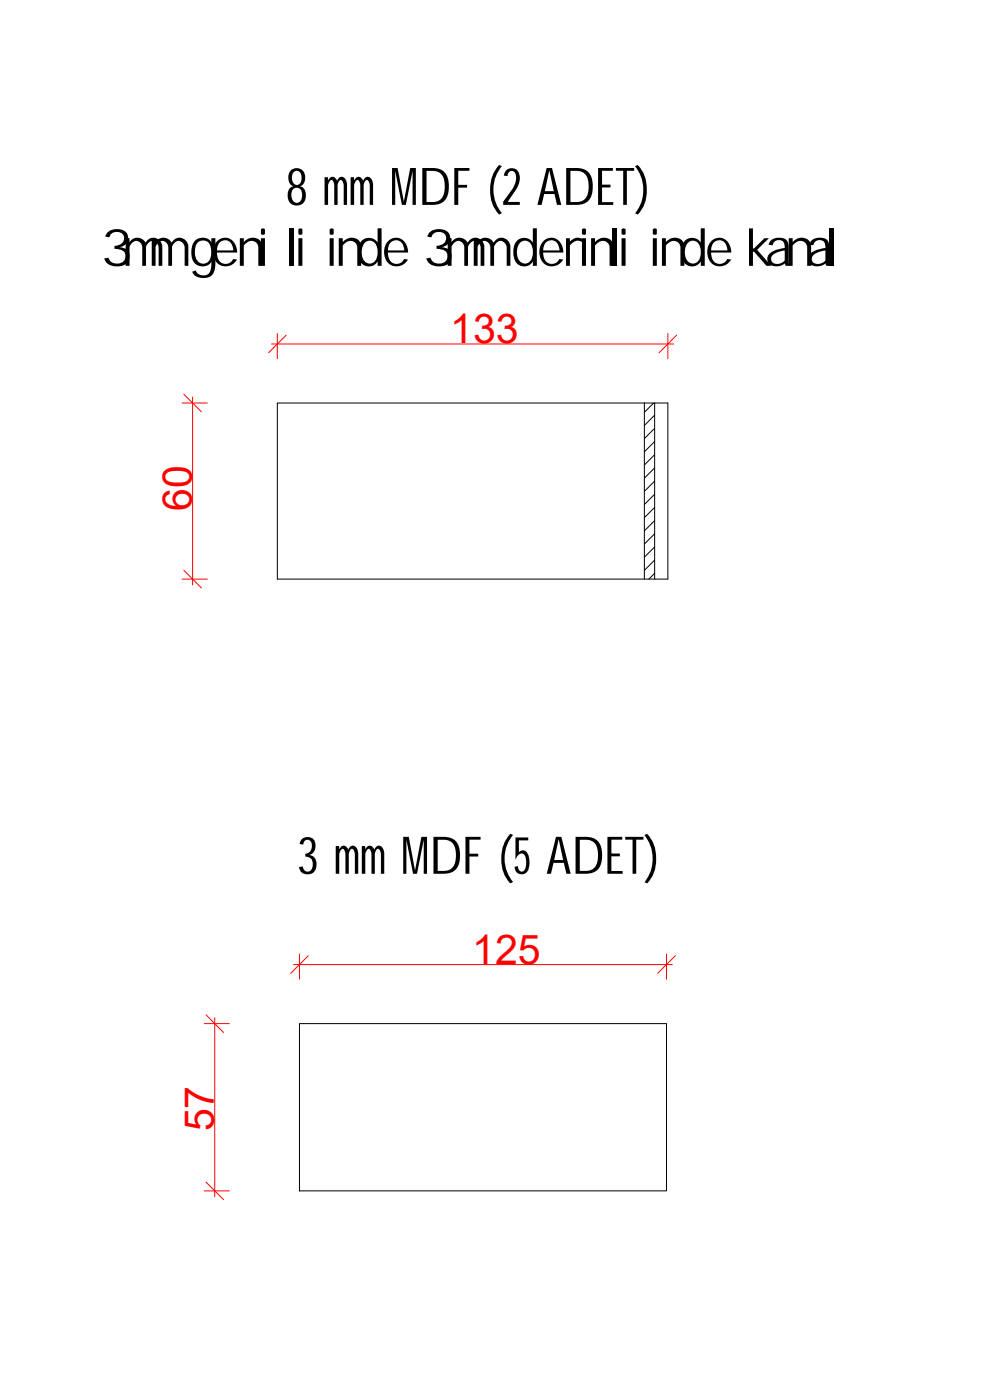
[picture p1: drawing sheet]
<svg xmlns="http://www.w3.org/2000/svg" width="841mm" height="1189mm" viewBox="0 0 841 1189" stroke-linecap="round" stroke-linejoin="round" font-family="sans-serif">
<!-- layer: 0 -->
<g fill="none" stroke="#000" stroke-width=".85">
<path d="M547 342h-312v150h321M547 342h9M547 342v150M555 342l-8 8M556 342h11v150h-11zM556 353l-9 8M556 364l-9 8M556 375l-9 9M556 386l-9 9M556 397l-9 9M556 409l-9 8M556 420l-9 8"/>
<path d="M556 431l-9 9M556 442l-9 9M556 453l-9 9M556 464l-9 9M556 476l-9 8M556 487l-5 5M254 869h312v142h-312z"/>
</g>
<!-- layer: 0.3 -->
<path d="M230 292h342M235 283v22M567 283v22M163 337v160M155 342h21M155 492h21M249 819h322M254 810v22M566 810v22M173 869h22M182 864v152M173 1011h22" fill="none" stroke="#f00" stroke-width=".85"/>
<!-- layer: 0 -->
<path d="M243 285l-15 15M574 285l-15 15M156 335l15 15M156 484l15 15M262 812l-15 15M573 812l-15 15M175 862l15 15M175 1004l15 15" fill="none" stroke="#f00" stroke-width=".85"/>
<g font-size="44.2">
<text x="243" y="174">8 mm MDF (2 ADET)</text>
<text x="85" y="226">3mm genişliğinde 3mm derinliğinde kanal</text>
<text x="252" y="742">3 mm MDF (5 ADET)</text>
</g>
<g font-size="34.8" fill="#f00">
<text x="382" y="291">133</text>
<text x="163" y="434" transform="rotate(-90 163 434)">60</text>
<text x="401" y="818">125</text>
<text x="182" y="961" transform="rotate(-90 182 961)">57</text>
</g>
</svg>
